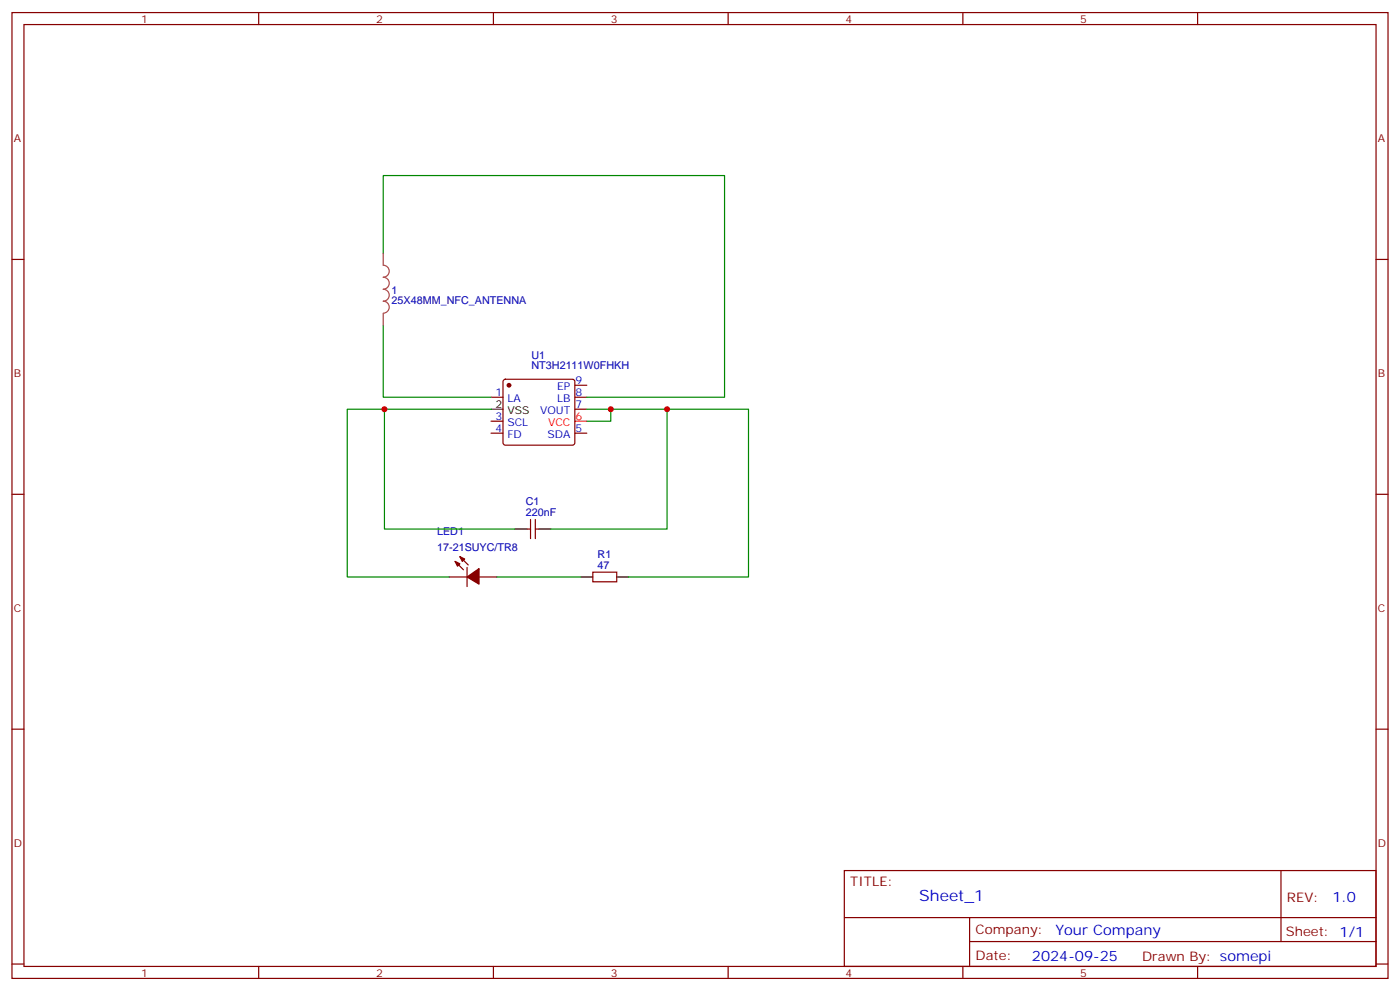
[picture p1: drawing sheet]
<svg xmlns="http://www.w3.org/2000/svg" width="412mm" height="292mm" viewBox="0 0 412 292" stroke-linecap="round" stroke-linejoin="round" font-family="sans-serif">
<g fill="none" stroke="#870000" stroke-width=".35">
<path d="M3.5 3.7h405.4v284.3h-405.4zM7.1 7.2h398.2v277.3h-398.2zM76.2 3.7v3.5M145.3 3.7v3.5M214.5 3.7v3.5M283.6 3.7v3.5M352.8 3.7v3.5M3.5 76.4h3.6M405.3 76.4h3.6M144.6 116.9h3.6M148.4 111.9l.5-.2h19.7l.5 .2 .2 .5v18l-.2 .5-.5 .2h-19.7l-.5-.3-.2-.4v-18zM169.3 113.4h3.6"/>
<path d="M169.3 116.9h3.6M144.6 127.5h3.6M144.6 124h3.6M169.3 120.5h3.6M169.3 127.5h3.6M3.5 145.5h3.6M155.2 155.8h1.1M156.3 152.9v5.7M157.7 152.9v5.7M157.7 155.8h1M405.3 145.5h3.6M132.3 169.9h5.3"/>
<path d="M134.1 165.3l2.4 2.4M135.5 163.9l2.4 2.4M137.6 167v5.7M141.1 169.9h5.3M174.6 168.5h7.1v2.8h-7.1zM3.5 214.7h3.6M405.3 214.7h3.6M248.7 256.3h156.6v28.2h-156.6zM377.3 256.3v20.9M248.7 270.1h156.5M285.6 277.2h119.6M285.6 270.1v14.2"/>
<path d="M3.5 283.8h3.6M76.2 284.5v3.5M145.3 284.5v3.5M214.5 284.5v3.5M283.6 284.5v3.5M352.8 284.5v3.5M405.3 283.8h3.6"/>
</g>
<g fill="#870000" stroke="#870000" stroke-width=".35">
<path d="M134.1 165.3l1.4 .7-.7 .7z"/>
<path d="M135.5 163.9l1.4 .7-.7 .7z"/>
<path d="M137.6 169.9l3.5-2.5v4.6z"/>
<circle cx="149.9" cy="113.4" r=".53"/>
</g>
<path d="M144.6 120.5h3.6M151.7 155.8h3.5M158.7 155.8h3.6M171.1 169.9h3.5M181.7 169.9h3.5" fill="none" stroke="#000" stroke-width=".35"/>
<path d="M169.3 124h3.6" fill="none" stroke="#f00" stroke-width=".35"/>
<path d="M112.9 74.6v-22.9h100.5v65.2h-40.5M112.9 95.8v21.1h31.7M113.2 120.5h31.4M172.9 120.5h7v3.5h-7M179.9 120.5h16.6v35.3h-34.2M196.5 120.5h24v49.4h-35.3M151.7 155.8h-38.5v-35.3h-10.9v49.4h30M146.4 169.9h24.7" fill="none" stroke="#008700" stroke-width=".35"/>
<path d="M112.9 74.6v3.5a1.76 1.76 0 0 1 1.8 1.7 1.76 1.76 0 0 1-1.8 1.8 1.76 1.76 0 0 1 1.8 1.8 1.76 1.76 0 0 1-1.8 1.7 1.76 1.76 0 0 1 1.8 1.8 1.76 1.76 0 0 1-1.8 1.8 1.76 1.76 0 0 1 1.8 1.7 1.76 1.76 0 0 1-1.8 1.8M112.9 92.3v3.5" fill="none" stroke="#a64a4a" stroke-width=".35"/>
<g fill="#c00">
<circle cx="179.9" cy="120.5" r=".88"/>
<circle cx="196.5" cy="120.5" r=".88"/>
<circle cx="113.2" cy="120.5" r=".88"/>
</g>
<text font-size="4.6" fill="#00f" x="270.8" y="265.3">Sheet_1</text>
<g font-size="4.2" fill="#00f">
<text x="392.5" y="265.6">1.0</text>
<text x="310.9" y="275.1">Your Company</text>
<text x="304" y="282.9">2024-09-25</text>
</g>
<g font-size="3.9" fill="#800">
<text x="250.5" y="260.9">TITLE:</text>
<text x="379.1" y="265.6">REV:</text>
<text x="287.4" y="275.1">Company:</text>
<text x="378.7" y="275.7">Sheet: 1/1</text>
<text x="287.4" y="282.8">Date:</text>
<text x="336.4" y="282.8">Drawn By: somepi</text>
</g>
<g font-size="3.2" fill="#800">
<text x="41.6" y="6.7">1</text>
<text x="110.8" y="6.7">2</text>
<text x="179.9" y="6.7">3</text>
<text x="249.1" y="6.7">4</text>
<text x="318.2" y="6.7">5</text>
<text x="4.1" y="41.8">A</text>
<text x="405.9" y="41.8">A</text>
<text x="4.1" y="110.9">B</text>
<text x="405.9" y="110.9">B</text>
<text x="4.1" y="180.1">C</text>
<text x="405.9" y="180.1">C</text>
<text x="4.1" y="249.2">D</text>
<text x="405.9" y="249.2">D</text>
<text x="41.6" y="287.5">1</text>
<text x="110.8" y="287.5">2</text>
<text x="179.9" y="287.5">3</text>
<text x="249.1" y="287.5">4</text>
<text x="318.2" y="287.5">5</text>
</g>
<g font-size="3.2" fill="#000080">
<text x="115.4" y="89.5">25X48MM_NFC_ANTENNA</text>
<text x="115.4" y="86.5">1</text>
<text x="156.6" y="105.6">U1</text>
<text x="156.6" y="108.6">NT3H2111W0FHKH</text>
<text x="154.9" y="148.7">C1</text>
<text x="154.9" y="151.9">220nF</text>
<text x="128.8" y="157.5">LED1</text>
<text x="128.8" y="162.3">17-21SUYC/TR8</text>
<text x="176.1" y="167.4">47</text>
<text x="176.1" y="164.3">R1</text>
</g>
<g font-size="3.2" fill="#00f">
<text x="169.5" y="113.1">9</text>
<text x="146" y="116.6">1</text>
<text x="149.5" y="118.4">LA</text>
<text x="164.1" y="118.4">LB</text>
<text x="164.1" y="114.8">EP</text>
<text x="169.5" y="116.6">8</text>
<text x="146" y="123.6">3</text>
<text x="149.5" y="125.4">SCL</text>
<text x="159.1" y="121.9">VOUT</text>
<text x="169.5" y="120.1">7</text>
<text x="146" y="127.2">4</text>
<text x="149.5" y="128.9">FD</text>
<text x="161.2" y="128.9">SDA</text>
<text x="169.5" y="127.2">5</text>
</g>
<g font-size="3.2">
<text x="146" y="120.1">2</text>
<text x="149.5" y="121.9">VSS</text>
</g>
<g font-size="3.2" fill="#f00">
<text x="161.4" y="125.4">VCC</text>
<text x="169.5" y="123.6">6</text>
</g>
</svg>
